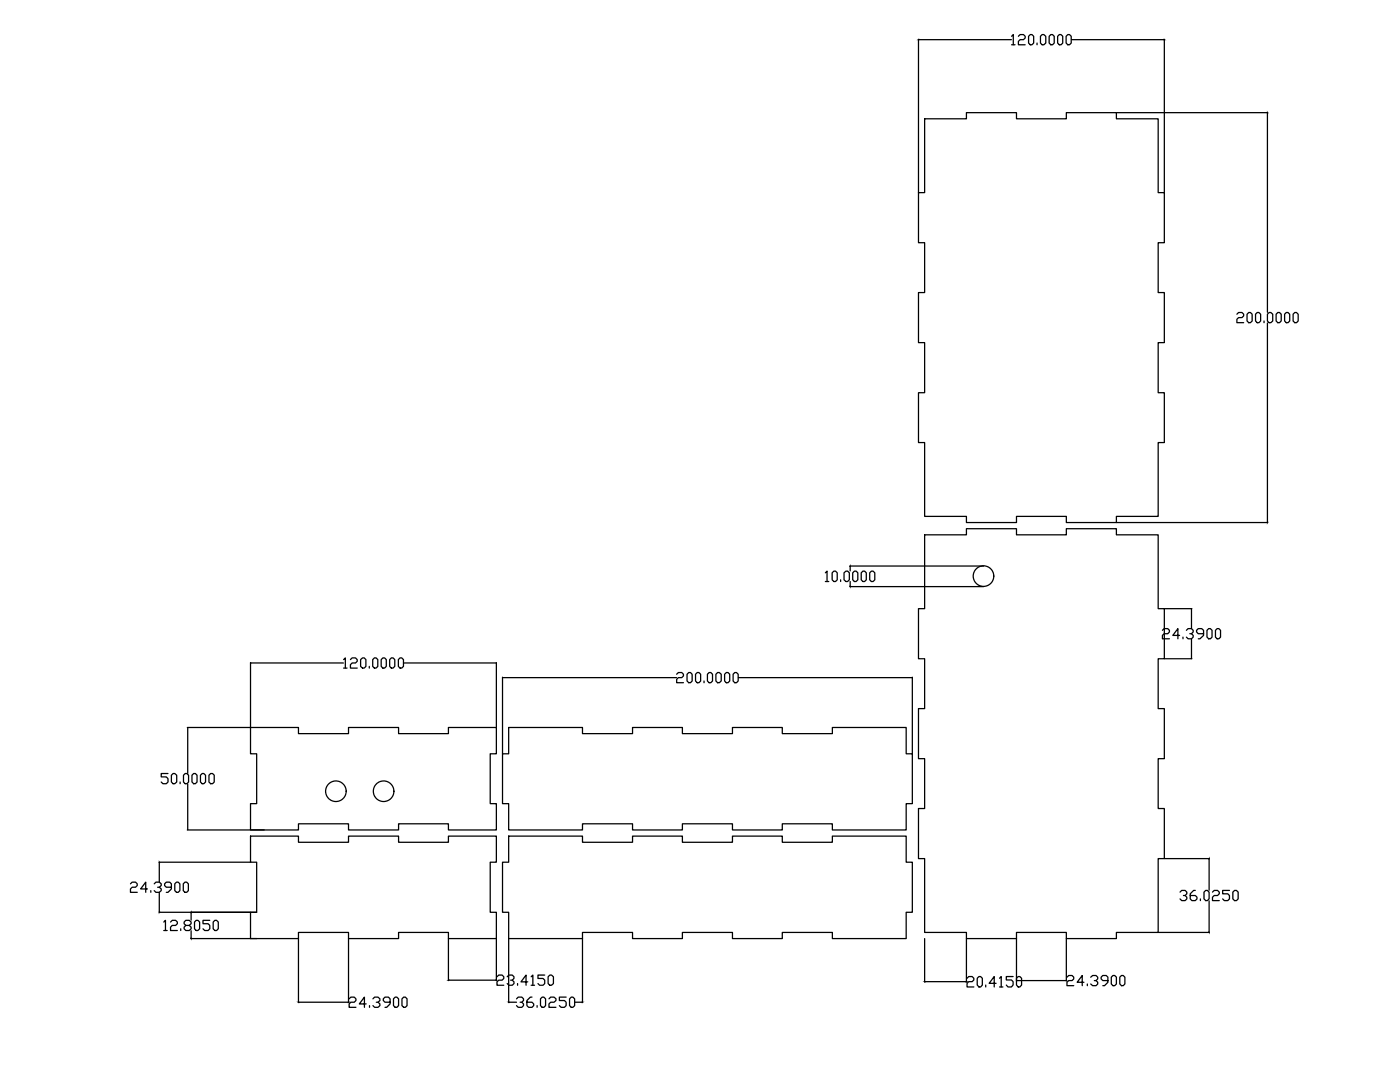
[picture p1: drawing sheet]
<svg xmlns="http://www.w3.org/2000/svg" width="279mm" height="216mm" viewBox="0 0 279 216" stroke-linecap="round" stroke-linejoin="round" font-family="sans-serif">
<!-- layer: front_outsideCutPath -->
<path d="M50 166.8h9.6v1.3h10v-1.3h9.9v1.3h10v-1.3h9.6v5.2h-1.3v10h1.3v5.3h-9.6v-1.2h-10v1.2h-9.9v-1.2h-10v1.2h-9.6v-5.3h1.2v-10h-1.2z" fill="none" stroke="#000" stroke-width=".25"/>
<!-- layer: left_outsideCutPath -->
<path d="M101.5 166.8h14.7v1.3h10v-1.3h10v1.3h10v-1.3h9.9v1.3h10v-1.3h14.7v5.2h1.3v10h-1.3v5.3h-14.7v-1.2h-10v1.2h-9.9v-1.2h-10v1.2h-10v-1.2h-10v1.2h-14.7v-5.3h-1.2v-10h1.2z" fill="none" stroke="#000" stroke-width=".25"/>
<!-- layer: top_outsideCutPath -->
<path d="M184.5 106.7h8.4v-1.2h10v1.2h9.9v-1.2h10v1.2h8.3v14.8h1.3v9.9h-1.3v10h1.3v10h-1.3v9.9h1.3v10h-1.3v14.8h-8.3v1.2h-10v-1.2h-9.9v1.2h-10v-1.2h-8.4v-14.8h-1.2v-10h1.2v-9.9h-1.2v-10h1.2v-10h-1.2v-9.9h1.2z" fill="none" stroke="#000" stroke-width=".25"/>
<!-- layer: back_outsideCutPath -->
<path d="M50 145.2h9.6v1.2h10v-1.2h9.9v1.2h10v-1.2h9.6v5.2h-1.3v10h1.3v5.2h-9.6v-1.2h-10v1.2h-9.9v-1.2h-10v1.2h-9.6v-5.2h1.2v-10h-1.2z" fill="none" stroke="#000" stroke-width=".25"/>
<!-- layer: right_outsideCutPath -->
<path d="M101.5 145.2h14.7v1.2h10v-1.2h10v1.2h10v-1.2h9.9v1.2h10v-1.2h14.7v5.2h1.3v10h-1.3v5.2h-14.7v-1.2h-10v1.2h-9.9v-1.2h-10v1.2h-10v-1.2h-10v1.2h-14.7v-5.2h-1.2v-10h1.2z" fill="none" stroke="#000" stroke-width=".25"/>
<!-- layer: bottom_outsideCutPath -->
<path d="M184.5 23.7h8.4v-1.2h10v1.2h9.9v-1.2h10v1.2h8.3v14.7h1.3v10h-1.3v10h1.3v10h-1.3v10h1.3v9.9h-1.3v14.7h-8.3v1.3h-10v-1.3h-9.9v1.3h-10v-1.3h-8.4v-14.7h-1.2v-9.9h1.2v-10h-1.2v-10h1.2v-10h-1.2v-10h1.2z" fill="none" stroke="#000" stroke-width=".25"/>
<!-- layer: 0 -->
<g fill="none" stroke="#000" stroke-width=".25">
<path d="M183.3 7.8v30.6M183.4 7.9h18.4M201.9 7.2l.3-.3v2M201.9 8.9h.7M203.2 7.2l.4-.3h.7l.3 .3v.4l-.3 .3h-.7l-.4 .4v.6h1.4M205.3 7.2l.3-.3h.4l.3 .3v1.4l-.3 .3h-.4l-.3-.3zM207 8.6v.3M207.6 7.2l.4-.3h.3l.4 .3v1.4l-.4 .3h-.3l-.4-.3zM209.4 7.2l.3-.3h.4l.3 .3v1.4l-.3 .3h-.4l-.3-.3zM211.1 7.2l.3-.3h.4l.3 .3v1.4l-.3 .3h-.4l-.3-.3zM212.8 7.2l.3-.3h.3l.4 .3v1.4l-.4 .3h-.3l-.3-.3zM213.8 7.9h18.5"/>
<path d="M232.4 7.8v30.6M222.8 22.5h30.2M252.9 22.6v39.7M246.8 62.7l.4-.3h.7l.3 .3v.3l-.3 .4h-.7l-.4 .3v.7h1.4M248.9 62.7l.3-.3h.4l.3 .3v1.4l-.3 .3h-.4l-.3-.3zM250.6 62.7l.3-.3h.3l.4 .3v1.4l-.4 .3h-.3l-.3-.3zM252.3 64.1v.3M252.9 62.7l.4-.3h.3l.4 .3v1.4l-.4 .3h-.3l-.4-.3zM252.9 64.4v39.8M254.7 62.7l.3-.3h.4l.3 .3v1.4l-.3 .3h-.4l-.3-.3zM256.4 62.7l.3-.3h.3l.4 .3v1.4l-.4 .3h-.3l-.3-.3zM258.1 62.7l.3-.3h.3l.4 .3v1.4l-.4 .3h-.3l-.3-.3z"/>
<path d="M164.7 114.3l.4-.3v2M164.7 116h.7M166.1 114.3l.3-.3h.4l.3 .3v1.4l-.3 .3h-.4l-.3-.3zM167.8 115.7v.3M168.4 114.3l.4-.3h.4l.3 .3v1.4l-.3 .3h-.4l-.4-.3zM169.6 112.9h26.7M169.6 117.1h26.7M169.7 113v.9M169.7 116v1M170.2 114.3l.3-.3h.4l.3 .3v1.4l-.3 .3h-.4l-.3-.3zM171.9 114.3l.3-.3h.4l.3 .3v1.4l-.3 .3h-.4l-.3-.3zM173.6 114.3l.3-.3h.3l.4 .3v1.4l-.4 .3h-.3l-.3-.3z"/>
<path d="M222.8 104.3h30.2M50 132.2v12.9l-12.6 .1M50.1 132.3h18.4M80.6 132.3h18.4M99.1 132.2v12.9M100.3 135.1v15.3M100.4 135.2h34.6M135 134.5l.4-.3h.7l.3 .3v.4l-.3 .3h-.7l-.4 .4v.6h1.4M137.1 134.5l.4-.3h.3l.3 .3v1.4l-.3 .3h-.3l-.4-.3zM138.8 134.5l.3-.3h.4l.3 .3v1.4l-.3 .3h-.4l-.3-.3zM140.5 135.9v.3M141.2 134.5l.3-.3h.4l.3 .3v1.4l-.3 .3h-.4l-.3-.3z"/>
<path d="M142.9 134.5l.3-.3h.4l.3 .3v1.4l-.3 .3h-.4l-.3-.3zM144.6 134.5l.3-.3h.4l.3 .3v1.4l-.3 .3h-.4l-.3-.3zM146.3 134.5l.3-.3h.4l.3 .3v1.4l-.3 .3h-.4l-.3-.3zM147.4 135.2h34.6M182.1 135.1v15.3M232.4 121.5h5.5M232.4 131.4h5.5M237.8 121.5v3.9M237.8 127.5v3.9M33.5 154.3h-1.3v.7h1l.3 .4v.6l-.3 .4h-.7l-.3-.4M34.2 154.7l.3-.4h.4l.4 .4v1.3l-.4 .4h-.4l-.3-.4zM35.9 156v.4"/>
<path d="M36.6 154.7l.4-.4h.3l.3 .4v1.3l-.3 .4h-.3l-.4-.4zM37.5 145.2v9.1M37.5 156.4v9.1M38.3 154.7l.4-.4h.3l.3 .4v1.3l-.3 .4h-.3l-.4-.4zM40 154.7l.3-.4h.4l.3 .4v1.3l-.3 .4h-.4l-.3-.4zM41.7 154.7l.3-.4h.4l.4 .4v1.3l-.4 .4h-.4l-.3-.4zM31.8 172h18.2M31.8 172.1v3.9M31.8 178.1v3.8M37.4 165.6h15.3M232.4 171.3h8.9M241.3 171.4v6.2"/>
<path d="M241.3 179.7v6.3M31.8 182h19.4M32.7 184l.3-.4v2.1M32.7 185.7h.7M34 184l.4-.4h.7l.3 .4v.3l-.3 .4h-.7l-.4 .3v.7h1.4M36.1 185.3v.4M37.1 184.7l-.4-.4v-.3l.4-.4h.7l.3 .4v.3l-.3 .4h-.7l-.4 .3v.3l.4 .4h.7l.3-.4v-.3l-.3-.3M38.1 187.3h13.1M38.1 182.1v1.5M38.1 185.7v1.5M38.8 184l.4-.4h.3l.3 .4v1.3l-.3 .4h-.3l-.4-.4zM41.9 183.6h-1.4v.7h1l.4 .4v.6l-.4 .4h-.6l-.4-.4"/>
<path d="M42.5 184l.4-.4h.3l.4 .4v1.3l-.4 .4h-.3l-.4-.4zM59.6 187.3v12.8M59.6 200h9.9M69.6 187.3v12.8M89.5 187.3v8.4M89.6 195.6h9.4M99.1 187.3v8.4M101.5 187.3v12.8M116.2 187.3v12.8M184.5 187.3v8.7M184.6 195.9h8.2M192.9 187.3v8.7"/>
<path d="M192.9 195.9h.1M193 195.2l.3-.3h.7l.4 .3v.3l-.4 .4h-.7l-.3 .3v.7h1.4M195 195.2l.4-.3h.3l.3 .3v1.4l-.3 .3h-.3l-.4-.3zM196.7 196.6v.3M198.8 196.2h-1.4l1-1.3v2M199.5 195.2l.3-.3v2M199.5 196.9h.7M202.2 194.9h-1.4v.6h1l.4 .4v.7l-.4 .3h-.6l-.4-.3M202.9 195.2l.3-.3h.3l.4 .3v1.4l-.4 .3h-.3l-.3-.3zM202.9 187.3v8.4M202.9 195.7h9.8M212.8 187.3v8.4"/>
<path d="M231.2 186.1h10.1"/>
<circle cx="196.3" cy="115" r="2.05"/>
<circle cx="67" cy="157.9" r="2.05"/>
<circle cx="76.6" cy="157.9" r="2.05"/>
</g>
<g font-size="5.3">
<text x="231.1" y="128.8">24.3900</text>
<text x="25" y="179.2">24.3900</text>
<text x="234.6" y="181">36.0250</text>
<text x="98.4" y="197.9">23.4150</text>
<text x="212" y="197.9">24.3900</text>
<text x="68.8" y="202.1">24.3900</text>
<text x="102.3" y="202.1">36.0250</text>
</g>
<text font-size="4.9" x="67.7" y="134.4">120.0000</text>
</svg>
